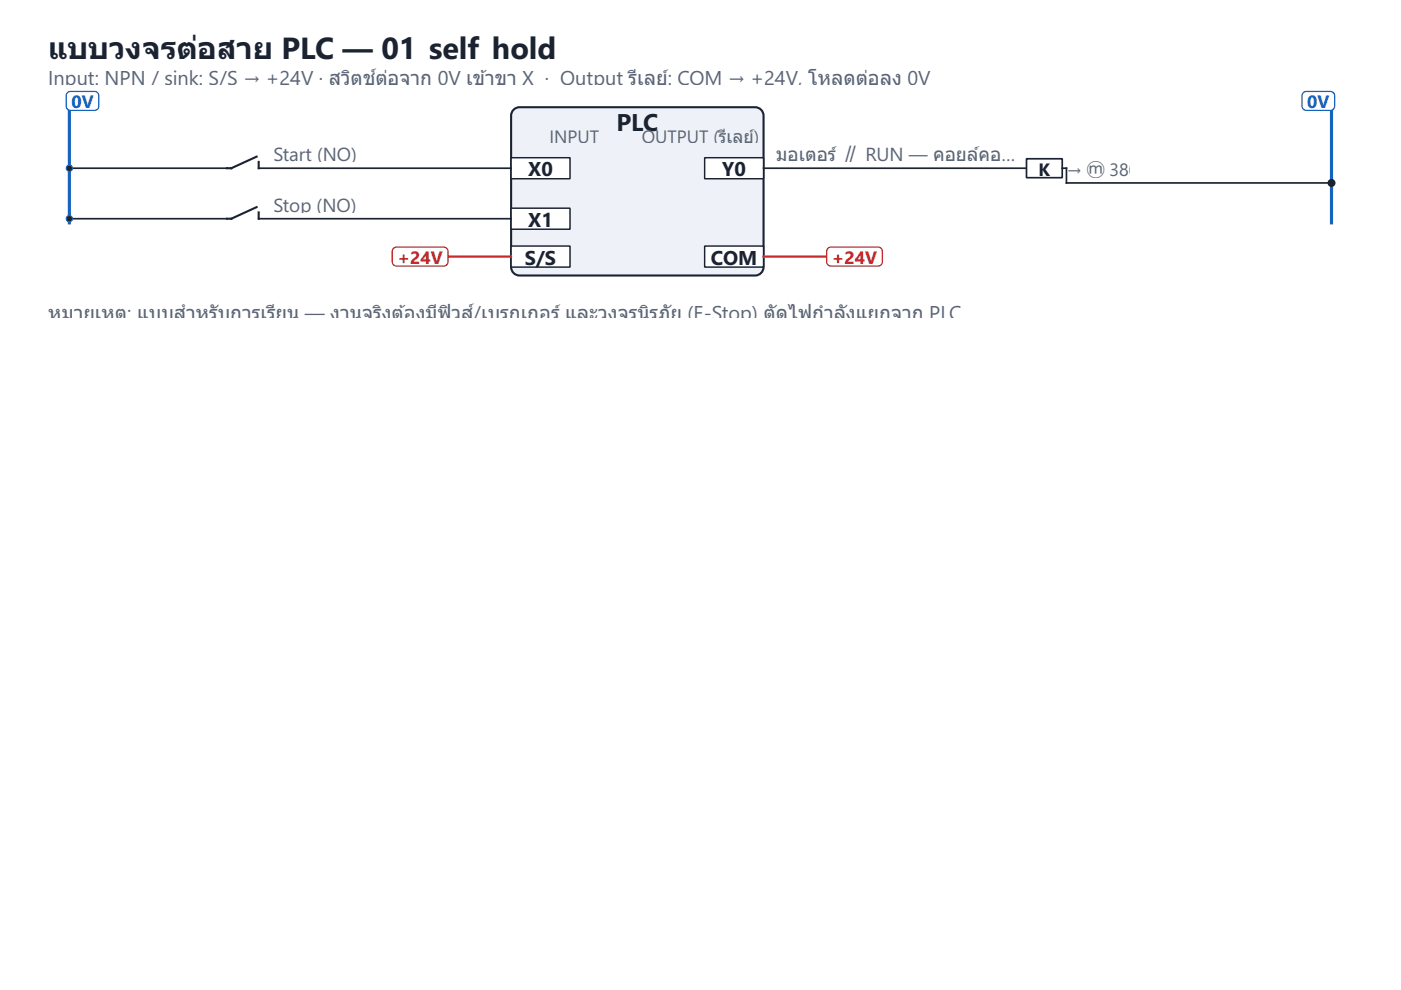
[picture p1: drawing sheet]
<svg xmlns="http://www.w3.org/2000/svg" width="297mm" height="210mm" viewBox="0 0 297 210" stroke-linecap="round" stroke-linejoin="round" font-family="sans-serif">
<path d="M14.7 23.6v23.7" fill="none" stroke="#1565c0" stroke-width=".67"/>
<path d="M14.3 19.7l.6-.3h5.2a.89 .89 0 0 1 .8 .9v2.2a.89 .89 0 0 1-.8 .9h-5.2a.89 .89 0 0 1-.9-.9v-2.2z" fill-rule="evenodd" fill="#fff" stroke="#1565c0" stroke-width=".27"/>
<path d="M282.3 23.6v23.7" fill="none" stroke="#1565c0" stroke-width=".67"/>
<path d="M276.3 19.7l.7-.3h5.1a.89 .89 0 0 1 .9 .9v2.2a.89 .89 0 0 1-.9 .9h-5.1a.89 .89 0 0 1-.9-.9v-2.2z" fill-rule="evenodd" fill="#fff" stroke="#1565c0" stroke-width=".27"/>
<path d="M108.9 23.3l.8-.5 .4-.1h50a1.78 1.78 0 0 1 1.8 1.8v32.1a1.78 1.78 0 0 1-1.8 1.8h-50a1.78 1.78 0 0 1-1.7-1.8v-32.1v-.5z" fill-rule="evenodd" fill="#eef2f8" stroke="#1b2230" stroke-width=".45"/>
<path d="M108.4 33.4h12.5v4.5h-12.5z" fill="#fff" stroke="#1b2230" stroke-width=".31"/>
<path d="M14.7 35.7h33.5M54.8 35.7h53.6" fill="none" stroke="#1b2230" stroke-width=".36"/>
<path d="M54.4 33.2l-5.4 2.5h-.8M54.8 34.3v1.4" fill="none" stroke="#1b2230" stroke-width=".45"/>
<circle cx="14.7" cy="35.7" r=".67" fill="#1b2230" stroke="#1565c0" stroke-width=".21"/>
<path d="M108.4 44.1h12.5v4.5h-12.5z" fill="#fff" stroke="#1b2230" stroke-width=".31"/>
<path d="M14.7 46.4h33.5M54.8 46.4h53.6" fill="none" stroke="#1b2230" stroke-width=".36"/>
<path d="M54.4 43.9l-5.4 2.5h-.8M54.8 45v1.4" fill="none" stroke="#1b2230" stroke-width=".45"/>
<circle cx="14.7" cy="46.4" r=".67" fill="#1b2230" stroke="#1565c0" stroke-width=".21"/>
<path d="M108.4 52.2h12.5v4.4h-12.5z" fill="#fff" stroke="#1b2230" stroke-width=".31"/>
<path d="M95 54.4h13.4" fill="none" stroke="#c62828" stroke-width=".45"/>
<path d="M83.4 52.7l.7-.3h10a.89 .89 0 0 1 .9 .9v2.2a.89 .89 0 0 1-.9 .9h-10a.89 .89 0 0 1-.9-.9v-2.2z" fill-rule="evenodd" fill="#fff" stroke="#c62828" stroke-width=".27"/>
<path d="M149.4 33.4h12.5v4.5h-12.5z" fill="#fff" stroke="#1b2230" stroke-width=".31"/>
<path d="M161.9 35.7h55.7" fill="none" stroke="#1b2230" stroke-width=".36"/>
<path d="M217.6 33.7h7.6v4h-7.6z" fill="#fff" stroke="#1b2230" stroke-width=".36"/>
<path d="M225.2 35.7h.9v3.1h56.2" fill="none" stroke="#1b2230" stroke-width=".36"/>
<circle cx="282.3" cy="38.8" r=".67" fill="#1b2230" stroke="#1b2230" stroke-width=".36"/>
<path d="M149.4 52.2h12.5v4.4h-12.5z" fill="#fff" stroke="#1b2230" stroke-width=".31"/>
<path d="M161.9 54.4h13.4" fill="none" stroke="#c62828" stroke-width=".45"/>
<path d="M175.5 52.7l.7-.3h10a.89 .89 0 0 1 .9 .9v2.2a.89 .89 0 0 1-.9 .9h-10a.89 .89 0 0 1-.9-.9v-2.2z" fill-rule="evenodd" fill="#fff" stroke="#c62828" stroke-width=".27"/>
<g font-size="6.5" fill="#1b2230">
<text x="10.2" y="12.5">แบบวงจรตอสาย PLC — 01_self_hold</text>
<text x="42.1" y="12.5">่</text>
</g>
<text font-size="5.1" fill="#1b2230" x="130.7" y="27.8">PLC</text>
<g font-size="4.2" fill="#5b6576">
<text x="10.2" y="17.9">Input: NPN / sink: S/S → +24V · สวตชตอจาก 0V เขา้ขา X · Output รเีลย:์ COM → +24V, โหลดตอลง 0V</text>
<text x="74.6" y="17.9">ิ</text>
<text x="79.8" y="17.7">์ ่</text>
<text x="184.1" y="17.9">่</text>
<text x="10.2" y="67.9">หมายเหต:ุ แบบสําหรับการเรยน — งานจรงิตอ้งมฟิ</text>
<text x="58.6" y="67.9">ี</text>
<text x="92.9" y="67.9">ีวส/์เบรกเกอร์และวงจรนริภย (E-Stop) ตดไฟกําลงแยกจาก PLC</text>
<text x="142.2" y="67.9">ั</text>
<text x="164.5" y="67.9">ั</text>
<text x="179.4" y="67.9">ั</text>
</g>
<g font-size="4.2" fill="#1b2230">
<text x="112" y="37.4">X0</text>
<text x="153.1" y="37.4">Y0</text>
<text x="112" y="48.1">X1</text>
<text x="111.3" y="56.2">S/S</text>
<text x="150.7" y="56.2">COM</text>
</g>
<g font-size="4" fill="#5b6576">
<text x="58" y="34.2">Start (NO)</text>
<text x="164.6" y="34.2">มอเตอร์∥ RUN — คอยลคอ…</text>
<text x="207.7" y="34.2">์</text>
<text x="58" y="44.9">Stop (NO)</text>
</g>
<g font-size="3.8" fill="#1565c0">
<text x="15.1" y="23">0V</text>
<text x="277.2" y="23">0V</text>
</g>
<g font-size="3.8" fill="#5b6576">
<text x="116.5" y="30.3">INPUT</text>
<text x="136.1" y="30.3">OUTPUT (รเีลย)์</text>
<text x="226.1" y="37.2">→ ⓜ 380V</text>
</g>
<text font-size="3.8" fill="#1b2230" x="220.2" y="37.2">K</text>
<g font-size="3.8" fill="#c62828">
<text x="84.3" y="56">+24V</text>
<text x="176.4" y="56">+24V</text>
</g>
</svg>
